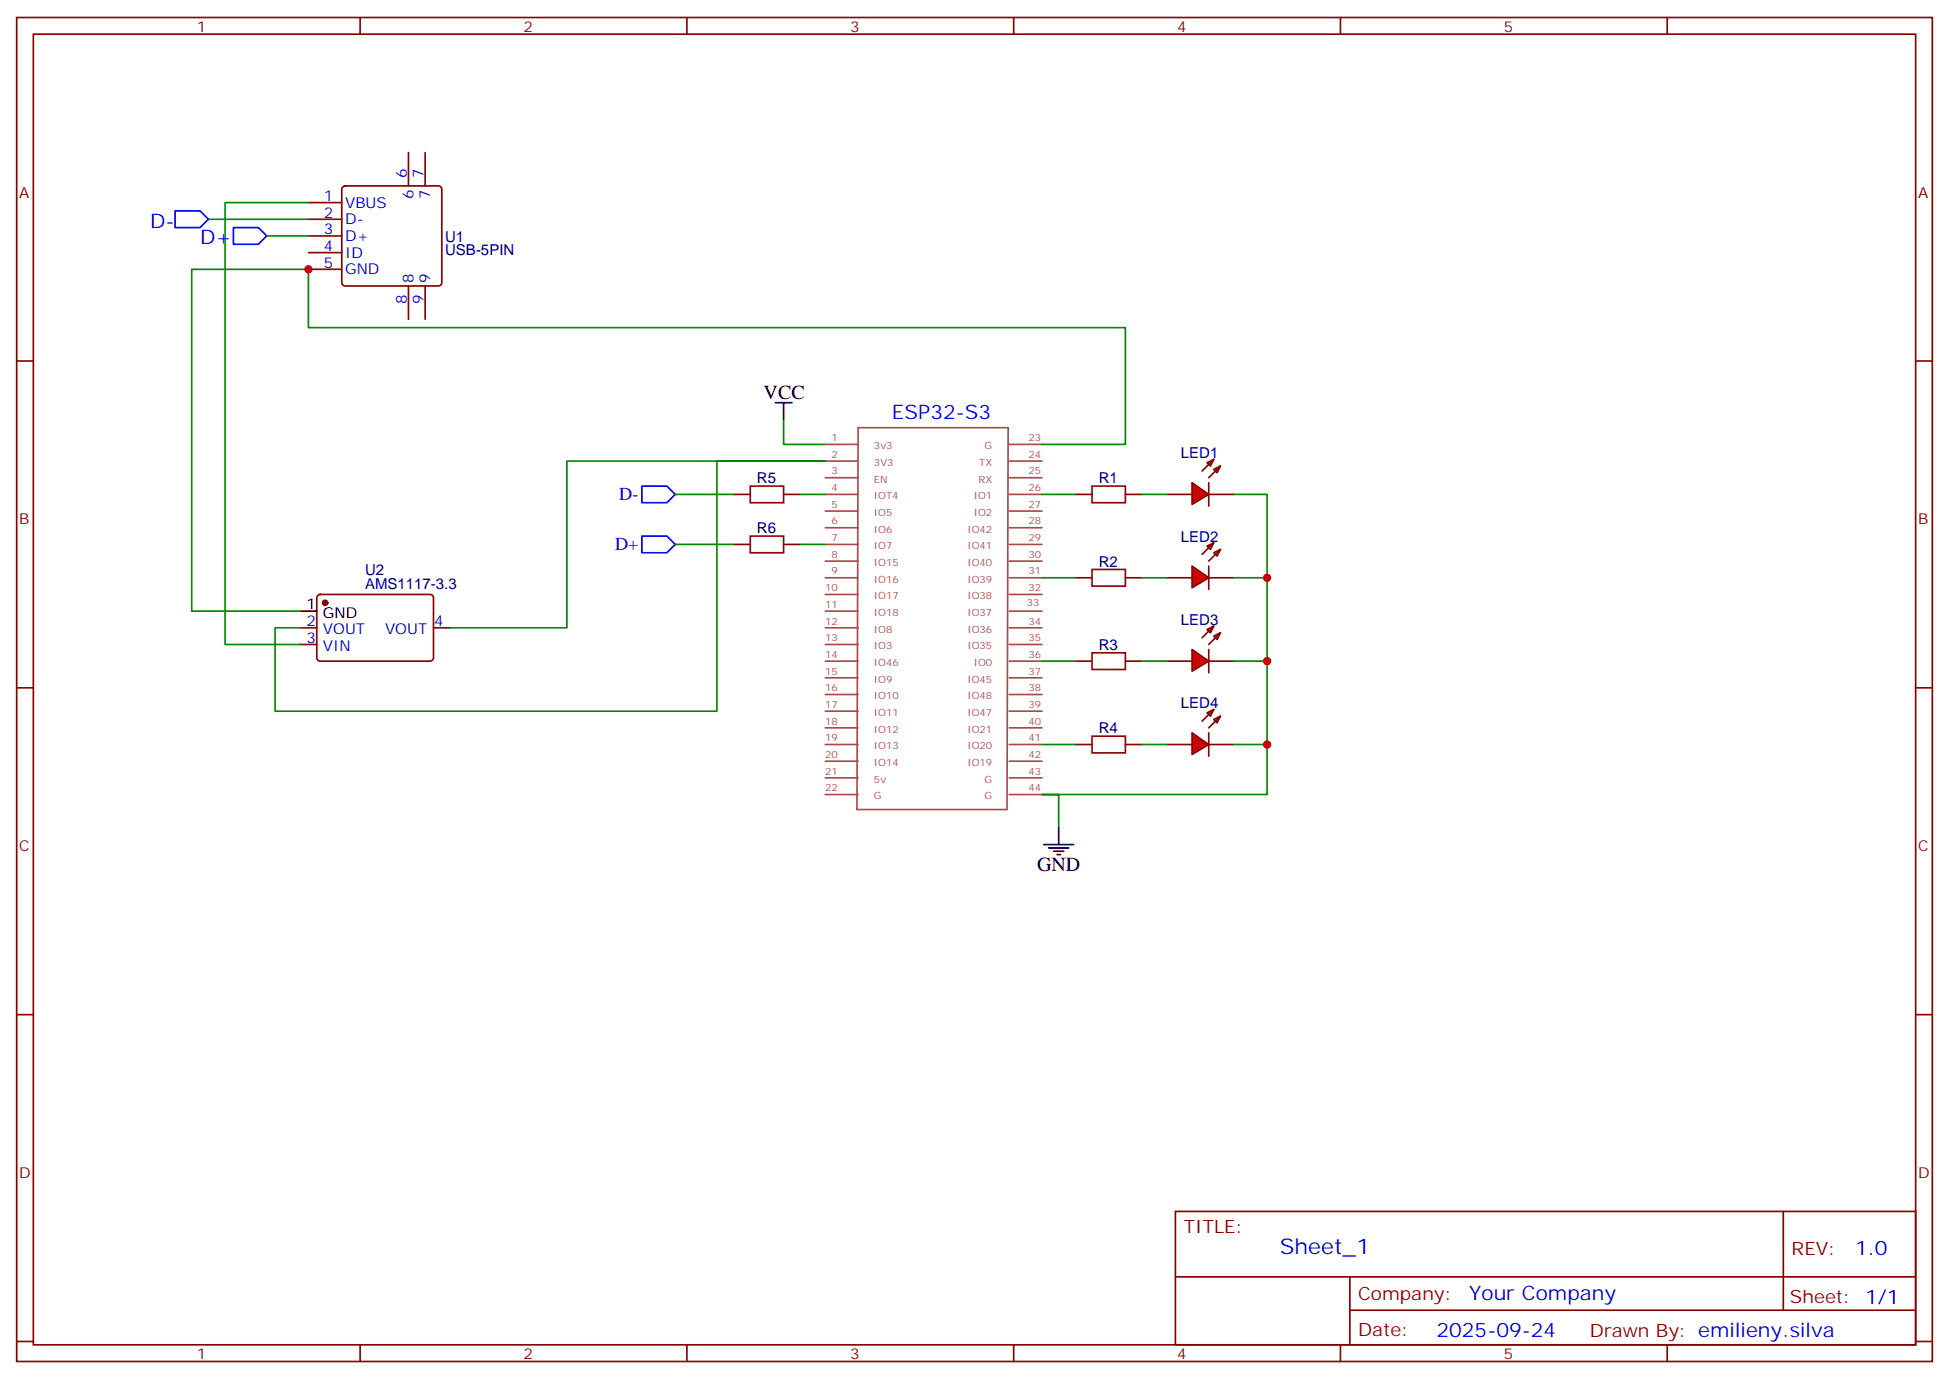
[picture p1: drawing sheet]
<svg xmlns="http://www.w3.org/2000/svg" width="412mm" height="292mm" viewBox="0 0 412 292" stroke-linecap="round" stroke-linejoin="round" font-family="sans-serif">
<g fill="none" stroke="#870000" stroke-width=".35">
<path d="M3.5 3.7h405.4v284.3h-405.4zM7.1 7.2h398.2v277.3h-398.2zM76.2 3.7v3.5M145.3 3.7v3.5M214.5 3.7v3.5M283.6 3.7v3.5M352.8 3.7v3.5M3.5 76.4h3.6M405.3 76.4h3.6M255.8 102.1v5M3.5 145.5h3.6M405.3 145.5h3.6"/>
<path d="M3.5 214.7h3.6M405.3 214.7h3.6M248.7 256.3h156.6v28.2h-156.6zM377.3 256.3v20.9M248.7 270.1h156.5M285.6 277.2h119.6M285.6 270.1v14.2M3.5 283.8h3.6M76.2 284.5v3.5M145.3 284.5v3.5M214.5 284.5v3.5M283.6 284.5v3.5"/>
<path d="M352.8 284.5v3.5M405.3 283.8h3.6"/>
</g>
<path d="M165.8 88.7v5.3h8.8M261.1 104.6h7v63.5h-47.6h3.5v7.1" fill="none" stroke="#008700" stroke-width=".35"/>
<path d="M164 85.2h3.6M165.8 85.2v3.5M220.8 178.7h6.4M221.9 179.4h4.2M224 175.2v3.5M223 180.1h2.1M223.7 180.8h.7" fill="none" stroke="#000" stroke-width=".35"/>
<g fill="none" stroke="#a64a4a" stroke-width=".35">
<path d="M174.6 94h7M174.6 97.5h7M181.6 90.5h31.7l-.2 80.8h-31.8zM213.5 94h7M213.5 97.5h7M174.6 101.1h7M174.6 104.6h7M174.6 108.1h7M174.6 111.7h7M174.6 115.2h7M174.6 118.7h7M213.5 101.1h7"/>
<path d="M213.5 104.6h7M213.5 108.1h7M213.5 111.7h7M213.5 115.2h7M213.5 118.7h7M174.6 122.2h7M174.6 125.8h7M174.6 129.3h7M174.6 132.8h7M174.6 136.3h7M174.6 139.9h7M213.5 122.2h7"/>
<path d="M213.5 125.8h7M213.5 129.3h7M213.5 132.8h7M213.5 136.3h7M213.5 139.9h7M174.6 143.4h7M174.6 146.9h7M174.6 150.5h7M174.6 154h7M174.6 157.5h7M213.5 143.4h7M213.5 146.9h7"/>
<path d="M213.5 150.5h7M213.5 154h7M213.5 157.5h7M174.6 161h7M174.6 164.6h7M174.6 168.1h7M213.5 161h7M213.5 164.6h7M213.5 168.1h7"/>
</g>
<path d="M252.2 102.1l3.6 2.5-3.6 2.1z" fill="#f00" stroke="#870000" stroke-width=".35"/>
<path d="M255.4 97.9l1.4-.7-.7 1.4zM256.8 99.3l1.4-.7-.7 1.4zM256.8 97.2l-2.4 2.5M258.2 98.6l-2.4 2.5M246.9 104.6h5.3M255.8 104.6h5.3M255.8 119.8v4.9" fill="none" stroke="#870000" stroke-width=".35"/>
<path d="M252.2 119.8l3.6 2.4-3.6 2.2z" fill="#f00" stroke="#870000" stroke-width=".35"/>
<path d="M255.4 115.5l1.4-.7-.7 1.4zM256.8 116.9l1.4-.7-.7 1.5zM256.8 114.8l-2.4 2.5M258.2 116.2l-2.4 2.5M246.9 122.2h5.3M255.8 122.2h5.3M255.8 137.4v4.9" fill="none" stroke="#870000" stroke-width=".35"/>
<path d="M252.2 137.4l3.6 2.5-3.6 2.1z" fill="#f00" stroke="#870000" stroke-width=".35"/>
<g fill="none" stroke="#870000" stroke-width=".35">
<path d="M227.5 104.6h3.6M238.1 104.6h3.6M227.5 139.9h3.6M227.5 122.2h3.6M238.1 139.9h3.6M238.1 122.2h3.6M246.9 139.9h5.3M255.4 133.2l1.4-.7-.7 1.4zM255.8 139.9h5.3M256.8 134.6l1.4-.7-.7 1.4zM256.8 132.5l-2.4 2.4M258.2 133.9l-2.4 2.4"/>
<path d="M227.5 157.5h3.6M238.1 157.5h3.6M255.8 155v5"/>
</g>
<path d="M231.1 102.8h7v3.6h-7zM231.1 120.5h7v3.5h-7zM231.1 138.1h7v3.5h-7zM231.1 155.8h7v3.5h-7z" fill="none" stroke="#a10000" stroke-width=".35"/>
<path d="M220.5 104.6h7M241.7 104.6h5.2M220.5 122.2h7M220.5 139.9h7M241.7 122.2h5.2M241.7 139.9h5.2M261.1 122.2h7M261.1 139.9h7" fill="none" stroke="#008700" stroke-width=".35"/>
<path d="M252.2 155l3.6 2.5-3.6 2.1z" fill="#f00" stroke="#870000" stroke-width=".35"/>
<g fill="none" stroke="#870000" stroke-width=".35">
<path d="M72.6 39.5l.4-.2h19.8a.71 .71 0 0 1 .7 .7v19.8a.76 .76 0 0 1-.7 .7h-19.8a.76 .76 0 0 1-.7-.7v-19.8zM86.4 32.3v7M90 32.3v7M65.3 57h7M65.3 53.4h7M65.3 49.9h7M65.3 46.4h7M65.3 42.9h7M86.4 60.5v7.1M90 60.5v7.1M155.2 104.6h3.5M155.2 115.2h3.5"/>
<path d="M165.8 104.6h3.5M165.8 115.2h3.5M63.5 132.8h3.5M63.5 136.3h3.5M67.3 126l.4-.2h23.3a.71 .71 0 0 1 .7 .7v12.7a.76 .76 0 0 1-.7 .7h-23.3a.76 .76 0 0 1-.7-.7v-12.7zM91.7 132.8h3.5M246.9 157.5h5.3M255.4 150.8l1.4-.7-.7 1.4zM255.8 157.5h5.3M256.8 152.2l1.4-.7-.7 1.4zM256.8 150.1l-2.4 2.5M258.2 151.5l-2.4 2.5"/>
</g>
<path d="M44.1 46.4h21.2M56.4 49.9h8.9M65.3 42.9h-17.7v93.4h15.9M220.5 94h17.6v-24.7h-172.8v-12.3h-24.7v72.3h22.9M142.9 104.6h12.3M142.9 115.2h12.3M169.3 104.6h5.3M169.3 115.2h5.3M63.5 132.8h-5.3v17.7h93.5v-53h22.9h-54.7v35.3h-24.7M220.5 157.5h7M241.7 157.5h5.2M261.1 157.5h7" fill="none" stroke="#008700" stroke-width=".35"/>
<circle cx="68.8" cy="127.5" r=".53" fill="#870000" stroke="#870000" stroke-width=".35"/>
<path d="M63.5 129.3h3.5" fill="none" stroke="#000" stroke-width=".35"/>
<path d="M37 44.6h5.3l1.8 1.8-1.8 1.8h-5.3zM49.4 48.2h5.3l1.7 1.7-1.7 1.8h-5.3zM135.8 102.8h5.3l1.8 1.8-1.8 1.8h-5.3zM135.8 113.4h5.3l1.8 1.8-1.8 1.7h-5.3z" fill="none" stroke="#00f" stroke-width=".35"/>
<path d="M158.7 102.8h7.1v3.6h-7.1zM158.7 113.4h7.1v3.5h-7.1z" fill="none" stroke="#a10000" stroke-width=".35"/>
<g fill="#c00">
<circle cx="268.1" cy="139.9" r=".88"/>
<circle cx="268.1" cy="122.2" r=".88"/>
<circle cx="268.1" cy="157.5" r=".88"/>
<circle cx="65.3" cy="57" r=".88"/>
</g>
<text font-size="4.6" fill="#00f" x="270.8" y="265.3">Sheet_1</text>
<g font-size="4.2" fill="#00f">
<text x="31.7" y="48.2">D-</text>
<text x="42.3" y="51.7">D+</text>
<text x="188.7" y="88.7">ESP32-S3</text>
<text x="392.5" y="265.6">1.0</text>
<text x="310.9" y="275.1">Your Company</text>
<text x="304" y="282.9">2025-09-24</text>
</g>
<g font-size="4.2">
<text x="161.6" y="84.5">VCC</text>
<text x="219.4" y="184.3">GND</text>
</g>
<g font-size="3.9" fill="#00f">
<text x="131" y="105.9">D-</text>
<text x="130.1" y="116.5">D+</text>
</g>
<g font-size="3.9" fill="#800">
<text x="250.5" y="260.9">TITLE:</text>
<text x="379.1" y="265.6">REV:</text>
<text x="287.4" y="275.1">Company:</text>
<text x="378.7" y="275.7">Sheet: 1/1</text>
<text x="287.4" y="282.8">Date:</text>
<text x="336.4" y="282.8">Draw</text>
<text x="346.6" y="282.8">n By: emilieny.silva</text>
</g>
<g font-size="3.2" fill="#800">
<text x="41.6" y="6.7">1</text>
<text x="110.8" y="6.7">2</text>
<text x="179.9" y="6.7">3</text>
<text x="249.1" y="6.7">4</text>
<text x="318.2" y="6.7">5</text>
<text x="4.1" y="41.8">A</text>
<text x="405.9" y="41.8">A</text>
<text x="4.1" y="110.9">B</text>
<text x="405.9" y="110.9">B</text>
<text x="4.1" y="180.1">C</text>
<text x="405.9" y="180.1">C</text>
<text x="4.1" y="249.2">D</text>
<text x="405.9" y="249.2">D</text>
<text x="41.6" y="287.5">1</text>
<text x="110.8" y="287.5">2</text>
<text x="179.9" y="287.5">3</text>
<text x="249.1" y="287.5">4</text>
<text x="318.2" y="287.5">5</text>
</g>
<g font-size="3.2" fill="#00f">
<text x="86.1" y="37.6" transform="rotate(-90 86.1 37.6)">6</text>
<text x="89.6" y="37.6" transform="rotate(-90 89.6 37.6)">7</text>
<text x="68.5" y="46">2</text>
<text x="68.5" y="42.5">1</text>
<text x="73" y="47.4">D-</text>
<text x="73" y="43.9">VBUS</text>
<text x="87.5" y="42.1" transform="rotate(-90 87.5 42.1)">6</text>
<text x="91" y="42.1" transform="rotate(-90 91 42.1)">7</text>
<text x="68.5" y="53.1">4</text>
<text x="68.5" y="49.6">3</text>
<text x="73" y="51">D+</text>
<text x="68.5" y="56.6">5</text>
<text x="73" y="58">GND</text>
<text x="73" y="54.5">ID</text>
<text x="87.5" y="59.8" transform="rotate(-90 87.5 59.8)">8</text>
<text x="91" y="59.8" transform="rotate(-90 91 59.8)">9</text>
<text x="86.1" y="64.3" transform="rotate(-90 86.1 64.3)">8</text>
<text x="89.6" y="64.3" transform="rotate(-90 89.6 64.3)">9</text>
<text x="64.8" y="132.5">2</text>
<text x="64.8" y="136">3</text>
<text x="68.3" y="134.2">VOUT</text>
<text x="68.3" y="137.8">VIN</text>
<text x="81.5" y="134.2">VOUT</text>
<text x="91.9" y="132.5">4</text>
</g>
<g font-size="3.2" fill="#000080">
<text x="94.2" y="51.1">U1</text>
<text x="94.2" y="54">USB-5PIN</text>
<text x="249.9" y="96.9">LED1</text>
<text x="160.2" y="102.2">R5</text>
<text x="232.5" y="102.2">R1</text>
<text x="160.2" y="112.8">R6</text>
<text x="232.5" y="119.9">R2</text>
<text x="249.9" y="114.6">LED2</text>
<text x="77.2" y="124.6">AMS1117-3.3</text>
<text x="77.2" y="121.6">U2</text>
<text x="232.5" y="137.5">R3</text>
<text x="249.9" y="132.2">LED3</text>
<text x="249.9" y="149.8">LED4</text>
<text x="232.5" y="155.1">R4</text>
</g>
<g font-size="3.2">
<text x="64.8" y="128.9">1</text>
<text x="68.3" y="130.7">GND</text>
</g>
<g font-size="2.1" fill="#a54b4b">
<text x="175.9" y="93.3">1</text>
<text x="184.9" y="95.1">3v3</text>
<text x="208.3" y="95.1">G</text>
<text x="217.6" y="93.3">23</text>
<text x="175.9" y="96.8">2</text>
<text x="175.9" y="100.4">3</text>
<text x="184.9" y="98.6">3V3</text>
<text x="207.2" y="98.6">TX</text>
<text x="217.6" y="96.8">24</text>
<text x="217.6" y="100.4">25</text>
<text x="175.9" y="103.9">4</text>
<text x="175.9" y="107.4">5</text>
<text x="184.9" y="102.1">EN</text>
<text x="184.9" y="105.6">IOT4</text>
<text x="206.1" y="105.6">IO1</text>
<text x="207" y="102.1">RX</text>
<text x="217.6" y="103.9">26</text>
<text x="217.6" y="107.4">27</text>
<text x="175.9" y="111">6</text>
<text x="184.9" y="109.2">IO5</text>
<text x="184.9" y="112.7">IO6</text>
<text x="204.7" y="112.7">IO42</text>
<text x="206.1" y="109.2">IO2</text>
<text x="217.6" y="111">28</text>
<text x="175.9" y="114.5">7</text>
<text x="175.9" y="118">8</text>
<text x="184.9" y="116.2">IO7</text>
<text x="184.9" y="119.8">IO15</text>
<text x="204.7" y="116.2">IO41</text>
<text x="204.7" y="119.8">IO40</text>
<text x="217.6" y="114.5">29</text>
<text x="217.6" y="118">30</text>
<text x="174.6" y="125.1">10</text>
<text x="175.9" y="121.5">9</text>
<text x="184.9" y="123.3">IO16</text>
<text x="204.7" y="123.3">IO39</text>
<text x="217.6" y="121.5">31</text>
<text x="217.6" y="125.1">32</text>
<text x="174.6" y="128.6">11</text>
<text x="184.9" y="126.8">IO17</text>
<text x="184.9" y="130.3">IO18</text>
<text x="204.7" y="126.8">IO38</text>
<text x="204.7" y="130.3">IO37</text>
<text x="217.2" y="128.2">33</text>
<text x="174.6" y="132.1">12</text>
<text x="174.6" y="135.7">13</text>
<text x="184.9" y="133.9">IO8</text>
<text x="184.9" y="137.4">IO3</text>
<text x="204.7" y="133.9">IO36</text>
<text x="204.7" y="137.4">IO35</text>
<text x="217.6" y="132.1">34</text>
<text x="217.6" y="135.7">35</text>
<text x="174.6" y="139.2">14</text>
<text x="174.6" y="142.7">15</text>
<text x="184.9" y="140.9">IO46</text>
<text x="206.1" y="140.9">IO0</text>
<text x="217.6" y="139.2">36</text>
<text x="217.6" y="142.7">37</text>
<text x="174.6" y="146.2">16</text>
<text x="174.6" y="149.8">17</text>
<text x="184.9" y="144.4">IO9</text>
<text x="184.9" y="148">IO10</text>
<text x="204.7" y="144.4">IO45</text>
<text x="204.7" y="148">IO48</text>
<text x="217.6" y="146.2">38</text>
<text x="217.6" y="149.8">39</text>
<text x="174.6" y="153.3">18</text>
<text x="184.9" y="151.5">IO11</text>
<text x="184.9" y="155">IO12</text>
<text x="204.7" y="151.5">IO47</text>
<text x="204.7" y="155">IO21</text>
<text x="217.6" y="153.3">40</text>
<text x="174.6" y="156.8">19</text>
<text x="174.6" y="160.3">20</text>
<text x="184.9" y="158.6">IO13</text>
<text x="204.7" y="158.6">IO20</text>
<text x="217.6" y="156.8">41</text>
<text x="217.6" y="160.3">42</text>
<text x="174.6" y="163.9">21</text>
<text x="174.6" y="167.4">22</text>
<text x="184.9" y="162.1">IO14</text>
<text x="184.9" y="165.6">5v</text>
<text x="204.7" y="162.1">IO19</text>
<text x="208.3" y="165.6">G</text>
<text x="217.6" y="163.9">43</text>
<text x="217.6" y="167.4">44</text>
<text x="184.9" y="169.1">G</text>
<text x="208.3" y="169.1">G</text>
</g>
</svg>
